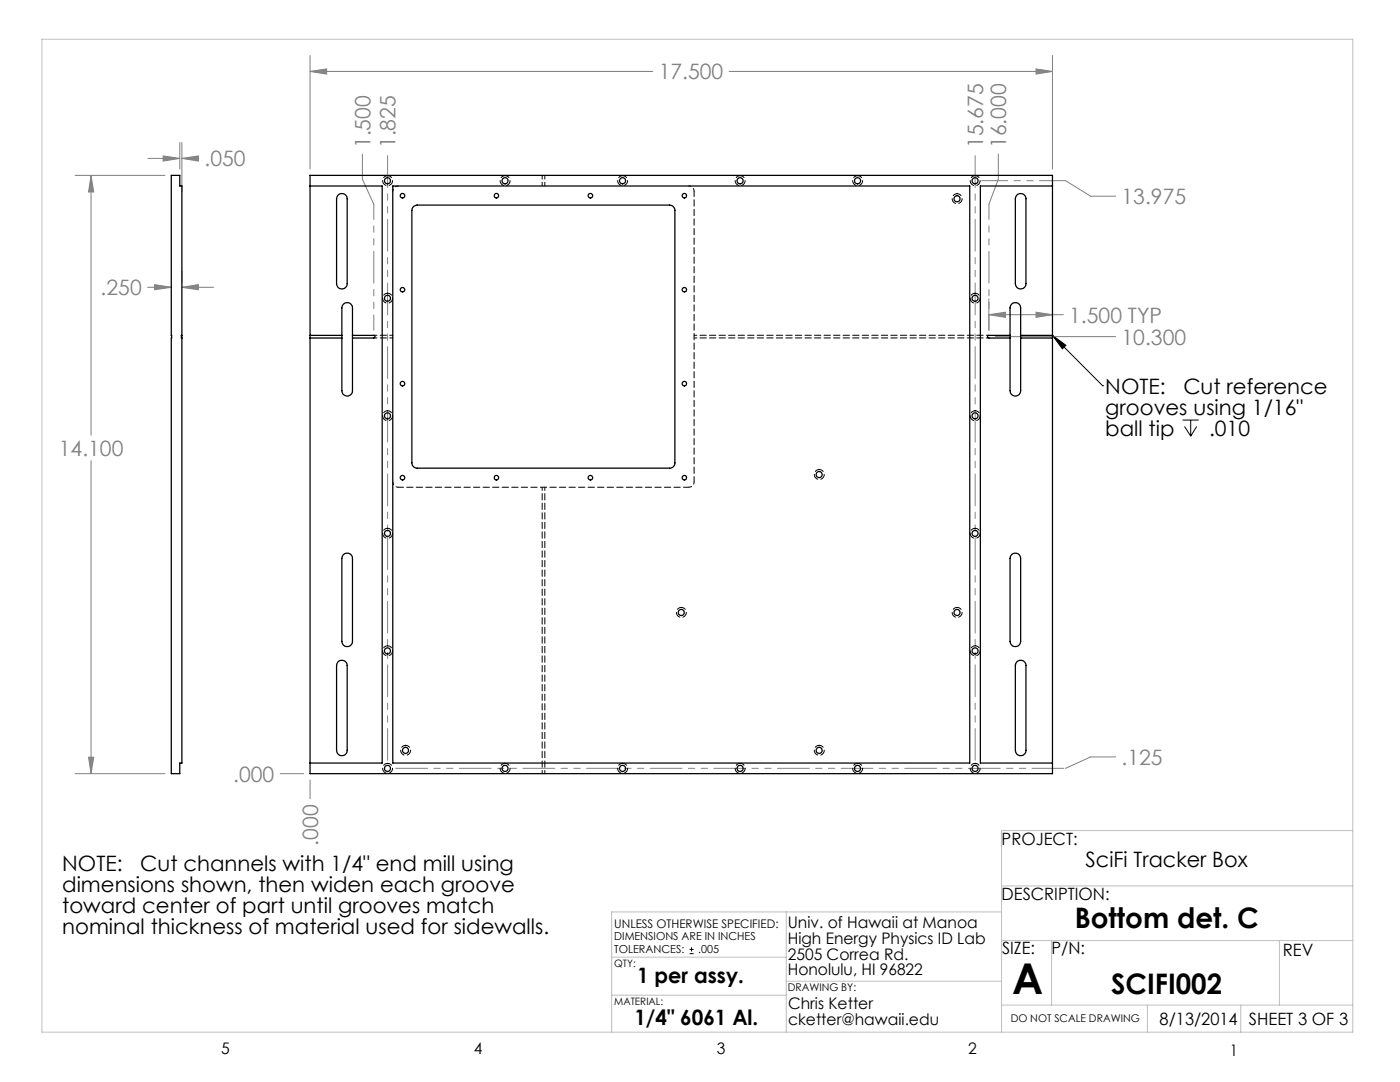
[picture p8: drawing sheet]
<svg xmlns="http://www.w3.org/2000/svg" width="279mm" height="216mm" viewBox="0 0 279 216" stroke-linecap="round" stroke-linejoin="round" font-family="sans-serif">
<path d="M210 66.9l10.1 10.1M210 66.9l2.7 2-.7 .7zM220.1 77h.1M236 83.8h3.2M236.4 85.1l1.2 1.9M237.6 83.8v3.2M238.8 85.1l-1.2 1.9M137.6 190.3h.8M137.6 189.4h.8M138 189v.9" fill="none" stroke="#000" stroke-width=".2"/>
<g fill="none" stroke="#808080" stroke-width=".2">
<path d="M61.9 14.3l3.3-.5v1zM61.9 11.1v22.6M61.9 14.3h68.4M145.5 14.3h64.5M206.8 13.8l3.2 .5-3.2 .5zM210 11.1v22.6M15 35h17.9M18.2 35l.5 3.3h-1zM18.2 35v51.9M29.5 31.6h6.4M32.6 31.1l3.3 .5-3.3 .5zM35.9 28.4v5.3"/>
<path d="M36.3 31.6l3.3-.5v1zM36.3 28.4v9.8M36.3 31.6h3.4M29.5 57.3h4.7M30.9 56.8l3.3 .5-3.3 .5zM36.3 57.3l3.3-.5v1zM36.3 54.2v2.2M36.3 57.3h6.4M197.3 59.6v6.3M210 59.6v6.6M197.3 62.8l3.4-.5v1zM197.3 62.8h14.9"/>
<path d="M198.6 67.2h24M206.8 62.3l3.2 .5-3.2 .5zM18.2 91.9v62.5M15 154.4h17.9M17.7 151.1h1l-.5 3.3zM55.9 154.4h4.7M61.9 155.6v3.8"/>
</g>
<path d="M72.3 35.8v-5M72.3 35.8l2.3 5M199.2 35.8v-5M199.2 35.8l-1.8 5M217.7 39.1h5M217.7 39.1l-5-3M217.7 151h5M217.7 151l-5 2.3" fill="none" stroke="#808080" stroke-width=".2" stroke-dasharray="6.3 1.3 1.3 1.3 1.3 1.3"/>
<path d="M77.4 152v-121.2M194.6 152v-121.2M212.7 153.3h-134.1" fill="none" stroke="#808080" stroke-width=".2" stroke-dasharray="6.3 1.3 1.3 1.3 1.3 1.3" stroke-dashoffset="-.3"/>
<path d="M212.7 36.1h-16.8" fill="none" stroke="#808080" stroke-width=".2" stroke-dasharray="6.3 1.3 1.3 1.3 1.3 1.3" stroke-dashoffset="1.1"/>
<path d="M74.6 40.8v25.1M197.4 40.8v25.1" fill="none" stroke="#808080" stroke-width=".2" stroke-dasharray="6.3 1.3 1.3 1.3 1.3 1.3" stroke-dashoffset="3.3"/>
<g fill="none" stroke="#c0c0c0" stroke-width=".2">
<path d="M8.4 7.8h261.6v198.2h-261.6zM199.9 176.8h70.1M270 165.7h-70.1v40.3M122.1 198.6h34.8M122.1 191h34.8M156.9 182v24M156.9 195.8h43M199.9 182h-77.8v24M199.9 187.7h70.1M209.9 187.7v12.9M255.3 187.7v12.9M199.9 200.6h70.1"/>
<path d="M229 200.6v5.4M247.6 200.6v5.4"/>
</g>
<path d="M210 66.9l2.7 2-.7 .7z" fill="#000"/>
<path d="M206.8 13.8l3.2 .5-3.2 .5zM61.9 14.3l3.3-.5v1zM197.3 62.8l3.4-.5v1zM206.8 62.3l3.2 .5-3.2 .5zM36.3 57.3l3.3-.5v1zM30.9 56.8l3.3 .5-3.3 .5zM36.3 31.6l3.3-.5v1zM32.6 31.1l3.3 .5-3.3 .5zM18.2 35l.5 3.3h-1zM17.7 151.1h1l-.5 3.3z" fill="#808080"/>
<g fill="none" stroke="#000" stroke-width=".25">
<path d="M61.9 35h148.1v119.4h-148.1zM61.9 37.1h14.4v115.2h-14.4M67.4 39a1.06 1.06 0 0 1 1.2-.3 1.06 1.06 0 0 1 .7 1v16.9a1.06 1.06 0 0 1-1.1 1.1 1.06 1.06 0 0 1-1-1.1v-16.9zM78.4 37.1h115.1v115.2h-115.1zM202.9 39a1.06 1.06 0 0 1 1.1-.3 1.06 1.06 0 0 1 .8 1v16.9a1.06 1.06 0 0 1-1.1 1.1 1.06 1.06 0 0 1-1.1-1.1v-16.9zM210 37.1h-14.3v115.2h14.3M82.5 41.2l.8-.3h50.3a1.09 1.09 0 0 1 1.1 1.1v50.4a1.02 1.02 0 0 1-1.1 1h-50.3a1.02 1.02 0 0 1-1.1-1v-50.4zM36.3 66.9v.6M36.3 66.9v-29.8h-.4v-2.1h-1.7v119.4h1.7v-2.1h.4v-84.8M36.3 66.9h-.1v.6h.1M61.9 67.5h6.3M61.9 66.9h6.3"/>
<path d="M68.5 60.7a1.06 1.06 0 0 1 1.1-.3 1.06 1.06 0 0 1 .7 1v16.6a1.06 1.06 0 0 1-1 1 1.06 1.06 0 0 1-1.1-1v-16.6zM70.3 66.9h4.3a.27 .27 0 0 1 .3 .3 .27 .27 0 0 1-.3 .3h-4.3M201.6 66.9h-4.3a.27 .27 0 0 0-.2 .3 .27 .27 0 0 0 .2 .3h4.3M201.8 60.7a1.06 1.06 0 0 1 1.2-.3 1.06 1.06 0 0 1 .7 1v16.6a1.06 1.06 0 0 1-1.1 1 1.06 1.06 0 0 1-1-1v-16.6zM203.7 67.5h6.3M203.7 66.9h6.3M68.5 110.7a1.06 1.06 0 0 1 1.1-.3 1.06 1.06 0 0 1 .7 1v16.6a1.06 1.06 0 0 1-1 1 1.06 1.06 0 0 1-1.1-1v-16.6zM201.8 110.7a1.06 1.06 0 0 1 1.2-.3 1.06 1.06 0 0 1 .7 1v16.6a1.06 1.06 0 0 1-1.1 1 1.06 1.06 0 0 1-1-1v-16.6zM67.4 132.1a1.06 1.06 0 0 1 1.2-.3 1.06 1.06 0 0 1 .7 1v16.9a1.06 1.06 0 0 1-1.1 1.1 1.06 1.06 0 0 1-1-1.1v-16.9zM202.9 132.1a1.06 1.06 0 0 1 1.1-.3 1.06 1.06 0 0 1 .8 1v16.9a1.06 1.06 0 0 1-1.1 1.1 1.06 1.06 0 0 1-1.1-1.1v-16.9z"/>
<circle cx="77.3" cy="36.1" r=".61"/>
<circle cx="80.3" cy="39.1" r=".46"/>
<circle cx="99.1" cy="39.1" r=".45"/>
<circle cx="100.8" cy="36.1" r=".61"/>
<circle cx="117.8" cy="39.1" r=".46"/>
<circle cx="124.3" cy="36.1" r=".61"/>
<circle cx="136.6" cy="39.1" r=".46"/>
<circle cx="147.7" cy="36.1" r=".61"/>
<circle cx="171.1" cy="36.1" r=".62"/>
<circle cx="191" cy="39.7" r=".61"/>
<circle cx="194.6" cy="36.1" r=".61"/>
<circle cx="77.3" cy="59.5" r=".6"/>
<circle cx="80.3" cy="57.8" r=".44"/>
<circle cx="136.6" cy="57.8" r=".44"/>
<circle cx="194.6" cy="59.5" r=".6"/>
<circle cx="80.3" cy="76.6" r=".46"/>
<circle cx="136.6" cy="76.6" r=".46"/>
<circle cx="77.3" cy="83" r=".6"/>
<circle cx="80.3" cy="95.3" r=".46"/>
<circle cx="99.1" cy="95.3" r=".45"/>
<circle cx="117.8" cy="95.3" r=".46"/>
<circle cx="136.6" cy="95.3" r=".46"/>
<circle cx="163.5" cy="94.7" r=".61"/>
<circle cx="194.6" cy="83" r=".6"/>
<circle cx="77.3" cy="106.4" r=".6"/>
<circle cx="194.6" cy="106.4" r=".6"/>
<circle cx="77.3" cy="129.9" r=".61"/>
<circle cx="136" cy="122.2" r=".61"/>
<circle cx="191" cy="122.2" r=".61"/>
<circle cx="194.6" cy="129.9" r=".61"/>
<circle cx="77.3" cy="153.3" r=".61"/>
<circle cx="80.9" cy="149.7" r=".61"/>
<circle cx="100.8" cy="153.3" r=".61"/>
<circle cx="124.3" cy="153.3" r=".61"/>
<circle cx="147.7" cy="153.3" r=".61"/>
<circle cx="163.5" cy="149.7" r=".61"/>
<circle cx="171.1" cy="153.3" r=".62"/>
<circle cx="194.6" cy="153.3" r=".61"/>
</g>
<g fill="none" stroke="#000" stroke-width=".2" stroke-dasharray="1.3 .6" stroke-dashoffset=".4">
<path d="M77.4 35.1a1 1 0 0 1 .9 1.3 1 1 0 0 1-1.7 .3 1 1 0 0 1 .4-1.6h.4M100.8 35.1a1 1 0 0 1 .9 1.3 1 1 0 0 1-1.6 .3 1 1 0 0 1 .4-1.6h.3M124.3 35.1a1 1 0 0 1 .9 1.3 1 1 0 0 1-1.7 .3 1 1 0 0 1 .4-1.6h.4M147.7 35.1a1 1 0 0 1 .9 1.3 1 1 0 0 1-1.6 .3 1 1 0 0 1 .4-1.6h.3M171.2 35.1a1 1 0 0 1 .9 1.3 1 1 0 0 1-1.7 .3 1 1 0 0 1 .4-1.6h.4M191 38.6a1 1 0 0 1 .9 1.4 1 1 0 0 1-1.6 .3 1 1 0 0 1 .4-1.6l.3-.1M194.6 35.1a1 1 0 0 1 .9 1.3 1 1 0 0 1-1.6 .3 1 1 0 0 1 .4-1.6h.3M77.4 58.5a1 1 0 0 1 .9 1.4 1 1 0 0 1-1.7 .3 1 1 0 0 1 .4-1.6l.4-.1M194.6 58.5a1 1 0 0 1 .9 1.4 1 1 0 0 1-1.6 .3 1 1 0 0 1 .4-1.6l.3-.1M77.4 82a1 1 0 0 1 .9 1.4 1 1 0 0 1-1.7 .2 1 1 0 0 1 .4-1.6h.4M163.5 93.7a1 1 0 0 1 .9 1.4 1 1 0 0 1-1.6 .3 1 1 0 0 1 .4-1.7h.3M194.6 82a1 1 0 0 1 .9 1.4 1 1 0 0 1-1.6 .2 1 1 0 0 1 .4-1.6h.3"/>
<path d="M77.4 105.4a1 1 0 0 1 .9 1.4 1 1 0 0 1-1.7 .3 1 1 0 0 1 .4-1.6l.4-.1M194.6 105.4a1 1 0 0 1 .9 1.4 1 1 0 0 1-1.6 .3 1 1 0 0 1 .4-1.6l.3-.1M77.4 128.9a1 1 0 0 1 .9 1.4 1 1 0 0 1-1.7 .2 1 1 0 0 1 .4-1.6h.4M136 121.2a1 1 0 0 1 .9 1.4 1 1 0 0 1-1.6 .3 1 1 0 0 1 .3-1.6l.4-.1M191 121.2a1 1 0 0 1 .9 1.4 1 1 0 0 1-1.6 .3 1 1 0 0 1 .4-1.6l.3-.1M194.6 128.9a1 1 0 0 1 .9 1.4 1 1 0 0 1-1.6 .2 1 1 0 0 1 .4-1.6h.3M77.4 152.3a1 1 0 0 1 .9 1.4 1 1 0 0 1-1.7 .3 1 1 0 0 1 .4-1.6l.4-.1M81 148.7a1 1 0 0 1 .9 1.4 1 1 0 0 1-1.7 .3 1 1 0 0 1 .4-1.6l.4-.1M100.8 152.3a1 1 0 0 1 .9 1.4 1 1 0 0 1-1.6 .3 1 1 0 0 1 .4-1.6l.3-.1M124.3 152.3a1 1 0 0 1 .9 1.4 1 1 0 0 1-1.7 .3 1 1 0 0 1 .4-1.6l.4-.1M147.7 152.3a1 1 0 0 1 .9 1.4 1 1 0 0 1-1.6 .3 1 1 0 0 1 .4-1.6l.3-.1M163.5 148.7a1 1 0 0 1 .9 1.4 1 1 0 0 1-1.6 .3 1 1 0 0 1 .4-1.6l.3-.1"/>
<path d="M171.2 152.3a1 1 0 0 1 .9 1.4 1 1 0 0 1-1.7 .3 1 1 0 0 1 .4-1.6l.4-.1M194.6 152.3a1 1 0 0 1 .9 1.4 1 1 0 0 1-1.6 .3 1 1 0 0 1 .4-1.6l.3-.1"/>
</g>
<path d="M78.4 38.2a1.06 1.06 0 0 1 1.1-1.1M137.5 37.1a1.06 1.06 0 0 1 1 1.1M79.5 97.2a1.06 1.06 0 0 1-1.1-1M138.5 96.2a1.06 1.06 0 0 1-1 1" fill="none" stroke="#000" stroke-width=".2" stroke-dasharray="1.3 .6" stroke-dashoffset=".8"/>
<path d="M138.5 38.2v58M137.5 97.2h-58" fill="none" stroke="#000" stroke-width=".2" stroke-dasharray="1.3 .6" stroke-dashoffset=".2"/>
<path d="M74.6 66.9h3.8M78.4 67.4h-3.8M108.7 97.2v57.2M108.2 154.4v-57.2" fill="none" stroke="#000" stroke-width=".2" stroke-dasharray="1.3 .6" stroke-dashoffset=".6"/>
<path d="M108.2 37.1v-2.1M108.7 35v2.1" fill="none" stroke="#000" stroke-width=".2" stroke-dasharray="1.3 .6" stroke-dashoffset=".5"/>
<path d="M138.5 66.9h58.9M197.4 67.4h-58.9" fill="none" stroke="#000" stroke-width=".2" stroke-dasharray="1.3 .6" stroke-dashoffset=".7"/>
<text font-size="8.5" x="202" y="198.3">A</text>
<g font-size="5.6">
<text x="214.5" y="185.1">Bottom det. C</text>
<text x="221.8" y="198.4">SCIFI002</text>
</g>
<g font-size="4.2" fill="#808080">
<text x="131.5" y="15.8">17.500</text>
<text x="73.9" y="29.6" transform="rotate(-90 73.9 29.6)">1.500</text>
<text x="79" y="29.6" transform="rotate(-90 79 29.6)">1.825</text>
<text x="196.2" y="29.6" transform="rotate(-90 196.2 29.6)">15.675</text>
<text x="200.8" y="29.6" transform="rotate(-90 200.8 29.6)">16.000</text>
<text x="40.8" y="33.2">.050</text>
<text x="223.8" y="40.8">13.975</text>
<text x="20.1" y="58.9">.250</text>
<text x="213.4" y="64.4">1.500 TYP</text>
<text x="223.8" y="68.8">10.300</text>
<text x="11.7" y="91">14.100</text>
<text x="46.5" y="156">.000</text>
<text x="223.8" y="152.6">.125</text>
<text x="63.5" y="168.8" transform="rotate(-90 63.5 168.8)">.000</text>
</g>
<g font-size="4.2">
<text x="220.6" y="78.6">NOTE:</text>
<text x="220.6" y="82.7">grooves using 1/16&quot;</text>
<text x="236.2" y="78.6">Cut reference</text>
<text x="220.6" y="86.9">ball tip</text>
<text x="241.3" y="86.9">.010</text>
<text x="12.4" y="173.8">NOTE:</text>
<text x="28" y="173.8">Cut channels with 1/4&quot; end mill using</text>
<text x="216.7" y="173.1">SciFi Tracker Box</text>
<text x="12.4" y="178">dimensions shown, then widen each groove</text>
<text x="12.4" y="182.1">toward center of part until grooves match</text>
<text x="12.4" y="186.3">nominal thickness of material used for sidewalls.</text>
<text x="127.2" y="196.2">1 per assy.</text>
<text x="126.6" y="204.6">1/4&quot; 6061 Al.</text>
</g>
<g font-size="3.4">
<text x="199.9" y="168.5">PROJECT:</text>
<text x="199.9" y="179.6">DESCRIPTION:</text>
<text x="200" y="190.5">SIZE:</text>
<text x="209.9" y="190.5">P/N:</text>
<text x="256" y="190.8">REV</text>
<text x="231.4" y="204.5">8/13/2014</text>
<text x="249.2" y="204.5">SHEET 3 OF 3</text>
</g>
<g font-size="3.2">
<text x="157.2" y="185.1">Univ. of Hawaii at Manoa</text>
<text x="157.2" y="188.3">High Energy Physics ID Lab</text>
<text x="157.2" y="191.5">2505 Correa Rd.</text>
<text x="157.2" y="194.6">Honolulu, HI 96822</text>
<text x="157.3" y="201.4">Chris Ketter</text>
<text x="157.3" y="204.6">cketter@hawaii.edu</text>
<text x="44.2" y="210.4">5</text>
<text x="94.6" y="210.3">4</text>
<text x="143.1" y="210.4">3</text>
<text x="193.2" y="210.3">2</text>
<text x="245.4" y="210.6">1</text>
</g>
<text font-size="2.4" x="122.6" y="185.1">UNLESS OTHERWISE SPECIFIED:</text>
<g font-size="2.2">
<text x="122.6" y="187.6">DIMENSIONS ARE IN INCHES</text>
<text x="122.6" y="190.3">TOLERANCES:</text>
<text x="139.4" y="190.3">.005</text>
</g>
<g font-size="2.1">
<text x="157.2" y="197.8">DRAWING BY:</text>
<text x="201.7" y="204">DO NOT SCALE DRAWING</text>
</g>
<g font-size="2">
<text x="122.6" y="192.9">QTY:</text>
<text x="122.6" y="200.5">MATERIAL:</text>
</g>
</svg>
